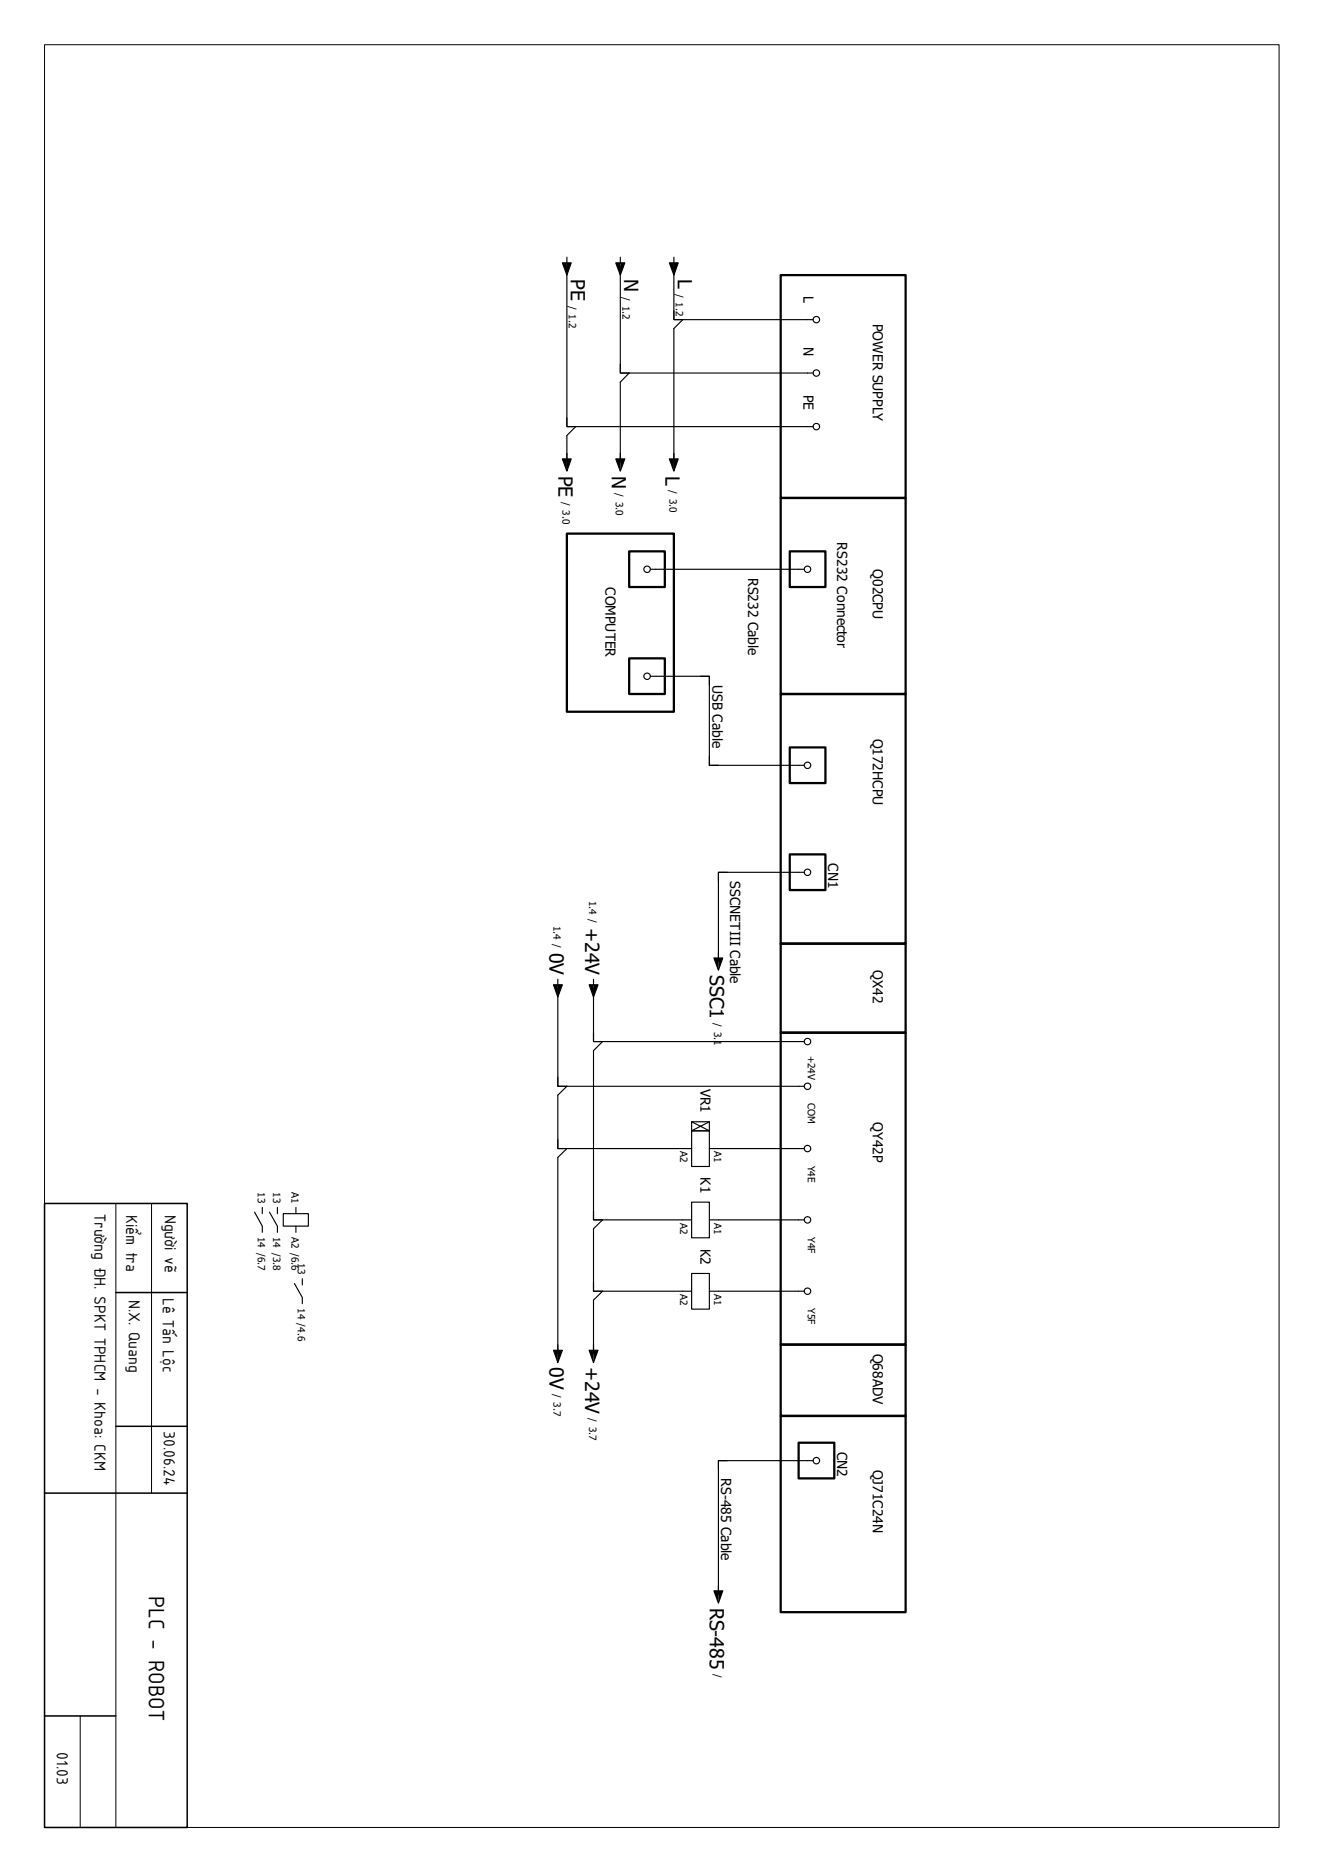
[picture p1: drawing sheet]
<svg xmlns="http://www.w3.org/2000/svg" width="297mm" height="420mm" viewBox="0 0 297 420" stroke-linecap="round" stroke-linejoin="round" font-family="sans-serif">
<path d="M10 10h276.9v400h-276.9zM26 270v140M34 270v65M18 385v25" fill="none" stroke="#000" stroke-width=".22"/>
<path d="M10 270h32v140h-32zM26 290h16M26 320h16M10 335h32M10 385h16" fill="none" stroke="#000" stroke-width=".34"/>
<g fill="none" stroke="#000" stroke-width=".25">
<path d="M126.2 59h1.9l-.9 2.7zM127.2 59.7v36h55.2M127.2 57.7v1.3M138.1 59h2.1l-1.1 2.7zM139.1 59.7v24h43.3M139.1 57.7v1.3M150.2 59h1.9l-.9 2.7zM151.2 59.7v12h31.2M151.2 57.7v1.3M151.2 69.7v2h2l-2 2v30M127.2 93.7v2h2l-2 2v6M139.1 81.7v2h2l-2 2v18"/>
<path d="M126.2 103h1.9l-.9 2.7zM138.1 103h2.1l-1.1 2.7zM150.2 103h1.9l-.9 2.7zM145.9 127.7h34.5M145.9 151.7h13.2v20h21.3M157.1 151.7h2v2M159.1 169.7v2h2.1M163.2 195.7h-2v2M180.4 195.7h-19.2v20M125.1 219.7v1.2M133.1 219.7v1.2M160.1 214.9h2l-.9 2.8z"/>
<path d="M161.2 213.7v1.2M124.2 220.9h2l-1.1 2.8zM125.1 221.7v22h55.3M132.2 220.9h2l-1.1 2.8zM133.1 221.7v12h47.3M133.1 231.7v2h2.1l-2.1 2v38h22.1M125.1 241.7v2h2.1l-2.1 2v12h30.1M125.1 255.7v2h2.1l-2.1 2v44M155.2 251.7h3.9v2h-3.9zM155.2 253.7h3.9v8h-3.9zM155.2 251.7l3.9 2M159.1 257.7h21.3"/>
<path d="M159.1 251.7l-3.9 2M57.1 271.9l1.7 3.2v1.4M58.8 270.9v1.4M60.5 271.9l1.7 3.2v1.4M62.2 270.9v1.4M63.5 272.3h5.7v2.8h-5.7zM66.4 270.9v1.4M66.4 275.1v1.4M133.1 271.7v2h2.1l-2.1 2v14h22.1M155.2 269.7h3.9v8h-3.9zM159.1 273.7h21.3M66 288l1.8 3.1v1.4"/>
<path d="M67.8 286.9v1.4M133.1 287.7v2h2.1l-2.1 2v12M155.2 285.7h3.9v8h-3.9zM159.1 289.7h21.3M124.2 302.9h2l-1.1 2.8zM132.2 302.9h2l-1.1 2.8zM163.2 327.7h-2v2M182.4 327.7h-21.2v30M160.1 356.9h2l-.9 2.8zM161.2 355.7v1.2"/>
<circle cx="183.1" cy="71.7" r=".73"/>
<circle cx="183.1" cy="83.7" r=".73"/>
<circle cx="183.1" cy="95.7" r=".73"/>
<circle cx="145.2" cy="127.7" r=".73"/>
<circle cx="181.1" cy="127.7" r=".73"/>
<circle cx="145.2" cy="151.7" r=".73"/>
<circle cx="181.1" cy="171.7" r=".73"/>
<circle cx="181.1" cy="195.7" r=".73"/>
<circle cx="181.1" cy="233.7" r=".73"/>
<circle cx="181.1" cy="257.7" r=".73"/>
<circle cx="181.1" cy="243.7" r=".73"/>
<circle cx="181.1" cy="273.7" r=".73"/>
<circle cx="181.1" cy="289.7" r=".73"/>
<circle cx="183.1" cy="327.7" r=".73"/>
</g>
<g fill="none" stroke="#000" stroke-width=".51">
<path d="M175.1 61.7h28.1v50h-28.1zM127.2 119.7h24v40h-24zM175.1 111.7h28.1v44h-28.1zM141.1 123.7h8v8h-8zM177.2 123.7h8v8h-8zM141.1 147.7h8v8h-8zM175.1 155.7h28.1v56h-28.1zM177.2 167.7h8v8h-8zM177.2 191.7h8v8h-8zM175.1 211.7h28.1v20h-28.1zM175.1 231.7h28.1v70h-28.1zM175.1 301.7h28.1v16h-28.1z"/>
<path d="M175.1 317.7h28.1v44h-28.1zM179.2 323.7h8v8h-8z"/>
</g>
<g fill="#000">
<path d="M126.2 59h1v2.7zM127.2 59h.9l-.9 2.7zM138.1 59h1v2.7zM139.1 59h1.1l-1.1 2.7zM150.2 59h1v2.7zM151.2 59h.9l-.9 2.7zM126.2 103h1v2.7zM127.2 103h.9l-.9 2.7zM138.1 103h1v2.7zM139.1 103h1.1l-1.1 2.7zM150.2 103h1v2.7zM151.2 103h.9l-.9 2.7z"/>
<path d="M160.1 214.9h1.1v2.8zM161.2 214.9h.9l-.9 2.8zM124.2 220.9h.9v2.8zM125.1 220.9h1.1l-1.1 2.8zM132.2 220.9h.9v2.8zM133.1 220.9h1.1l-1.1 2.8zM124.2 302.9h.9v2.8zM125.1 302.9h1.1l-1.1 2.8zM132.2 302.9h.9v2.8zM133.1 302.9h1.1l-1.1 2.8zM160.1 356.9h1.1v2.8zM161.2 356.9h.9l-.9 2.8z"/>
</g>
<text font-size="5.4" x="33.4" y="358" transform="rotate(90 33.4 358)">PLC - ROBOT</text>
<g font-size="4.4">
<text x="128.1" y="62.7" transform="rotate(90 128.1 62.7)">PE</text>
<text x="140" y="62.7" transform="rotate(90 140 62.7)">N</text>
<text x="152.1" y="62.7" transform="rotate(90 152.1 62.7)">L</text>
<text x="125.3" y="106.7" transform="rotate(90 125.3 106.7)">PE</text>
<text x="137.2" y="106.7" transform="rotate(90 137.2 106.7)">N</text>
<text x="149.3" y="106.7" transform="rotate(90 149.3 106.7)">L</text>
<text x="131.3" y="208.2" transform="rotate(90 131.3 208.2)">+24V</text>
<text x="123.3" y="213.7" transform="rotate(90 123.3 213.7)">0V</text>
<text x="159.3" y="218.7" transform="rotate(90 159.3 218.7)">SSC1</text>
<text x="123.3" y="306.7" transform="rotate(90 123.3 306.7)">0V</text>
<text x="131.3" y="306.7" transform="rotate(90 131.3 306.7)">+24V</text>
<text x="159.3" y="360.7" transform="rotate(90 159.3 360.7)">RS-485</text>
</g>
<g font-size="3.9">
<text x="21.2" y="272.4" transform="rotate(90 21.2 272.4)">Trường ĐH. SPKT TPHCM - Khoa: CKM</text>
<text x="28.3" y="272.5" transform="rotate(90 28.3 272.5)">Kiểm tra</text>
<text x="37" y="272.5" transform="rotate(90 37 272.5)">Người vẽ</text>
<text x="28.9" y="291.7" transform="rotate(90 28.9 291.7)">N.X. Quang</text>
<text x="36.5" y="291.2" transform="rotate(90 36.5 291.2)">Lê Tấn Lộc</text>
<text x="36.7" y="321.1" transform="rotate(90 36.7 321.1)">30.06.24</text>
<text x="12.7" y="393.1" transform="rotate(90 12.7 393.1)">01.03</text>
</g>
<g font-size="3.1">
<text x="180.3" y="66.5" transform="rotate(90 180.3 66.5)">L</text>
<text x="180.3" y="77.9" transform="rotate(90 180.3 77.9)">N</text>
<text x="195.8" y="72.7" transform="rotate(90 195.8 72.7)">POWER SUPPLY</text>
<text x="180.3" y="88.6" transform="rotate(90 180.3 88.6)">PE</text>
<text x="187.8" y="121.7" transform="rotate(90 187.8 121.7)">RS232 Connector</text>
<text x="135.8" y="131.7" transform="rotate(90 135.8 131.7)">COMPUTER</text>
<text x="167.8" y="129.7" transform="rotate(90 167.8 129.7)">RS232 Cable</text>
<text x="195.8" y="127.7" transform="rotate(90 195.8 127.7)">Q02CPU</text>
<text x="159.8" y="153.7" transform="rotate(90 159.8 153.7)">USB Cable</text>
<text x="195.8" y="165.7" transform="rotate(90 195.8 165.7)">Q172HCPU</text>
<text x="163.8" y="197.7" transform="rotate(90 163.8 197.7)">SSCNETIII Cable</text>
<text x="185.8" y="193.7" transform="rotate(90 185.8 193.7)">CN1</text>
<text x="195.8" y="217.7" transform="rotate(90 195.8 217.7)">QX42</text>
<text x="157.1" y="244.2" transform="rotate(90 157.1 244.2)">VR1</text>
<text x="195.8" y="251.7" transform="rotate(90 195.8 251.7)">QY42P</text>
<text x="157.1" y="264.2" transform="rotate(90 157.1 264.2)">K1</text>
<text x="157.1" y="280.2" transform="rotate(90 157.1 280.2)">K2</text>
<text x="195.8" y="303.7" transform="rotate(90 195.8 303.7)">Q68ADV</text>
<text x="187.8" y="325.7" transform="rotate(90 187.8 325.7)">CN2</text>
<text x="195.8" y="329.7" transform="rotate(90 195.8 329.7)">QJ71C24N</text>
<text x="161.8" y="331.7" transform="rotate(90 161.8 331.7)">RS-485 Cable</text>
</g>
<g font-size="2.2">
<text x="151.6" y="65.9" transform="rotate(90 151.6 65.9)">/ 1.2</text>
<text x="127.6" y="68.6" transform="rotate(90 127.6 68.6)">/ 1.2</text>
<text x="139.6" y="66.7" transform="rotate(90 139.6 66.7)">/ 1.2</text>
<text x="126.2" y="112.6" transform="rotate(90 126.2 112.6)">/ 3.0</text>
<text x="138.2" y="110.7" transform="rotate(90 138.2 110.7)">/ 3.0</text>
<text x="150.2" y="109.9" transform="rotate(90 150.2 109.9)">/ 3.0</text>
<text x="132.2" y="202.1" transform="rotate(90 132.2 202.1)">1.4 /</text>
<text x="124.2" y="207.6" transform="rotate(90 124.2 207.6)">1.4 /</text>
<text x="160.2" y="229.6" transform="rotate(90 160.2 229.6)">/ 3.1</text>
<text x="181.2" y="236.8" transform="rotate(90 181.2 236.8)">+24V</text>
<text x="181.2" y="247.5" transform="rotate(90 181.2 247.5)">COM</text>
<text x="152.6" y="258.3" transform="rotate(90 152.6 258.3)">A2</text>
<text x="160.2" y="258.3" transform="rotate(90 160.2 258.3)">A1</text>
<text x="181.2" y="261.5" transform="rotate(90 181.2 261.5)">Y4E</text>
<text x="57.9" y="267.5" transform="rotate(90 57.9 267.5)">13</text>
<text x="61.3" y="267.5" transform="rotate(90 61.3 267.5)">13</text>
<text x="65.4" y="267.3" transform="rotate(90 65.4 267.3)">A1</text>
<text x="152.6" y="274.3" transform="rotate(90 152.6 274.3)">A2</text>
<text x="160.2" y="274.3" transform="rotate(90 160.2 274.3)">A1</text>
<text x="57.9" y="277.5" transform="rotate(90 57.9 277.5)">14 /6.7</text>
<text x="61.3" y="277.5" transform="rotate(90 61.3 277.5)">14 /3.8</text>
<text x="65.4" y="277.5" transform="rotate(90 65.4 277.5)">A2 /6.6</text>
<text x="181.2" y="277.5" transform="rotate(90 181.2 277.5)">Y4F</text>
<text x="66.8" y="283.5" transform="rotate(90 66.8 283.5)">13</text>
<text x="66.8" y="293.5" transform="rotate(90 66.8 293.5)">14 /4.6</text>
<text x="152.6" y="290.3" transform="rotate(90 152.6 290.3)">A2</text>
<text x="160.2" y="290.3" transform="rotate(90 160.2 290.3)">A1</text>
<text x="181.2" y="293.5" transform="rotate(90 181.2 293.5)">Y5F</text>
<text x="124.2" y="312.7" transform="rotate(90 124.2 312.7)">/ 3.7</text>
<text x="132.2" y="318.2" transform="rotate(90 132.2 318.2)">/ 3.7</text>
<text x="160.2" y="375.5" transform="rotate(90 160.2 375.5)">/</text>
</g>
</svg>
